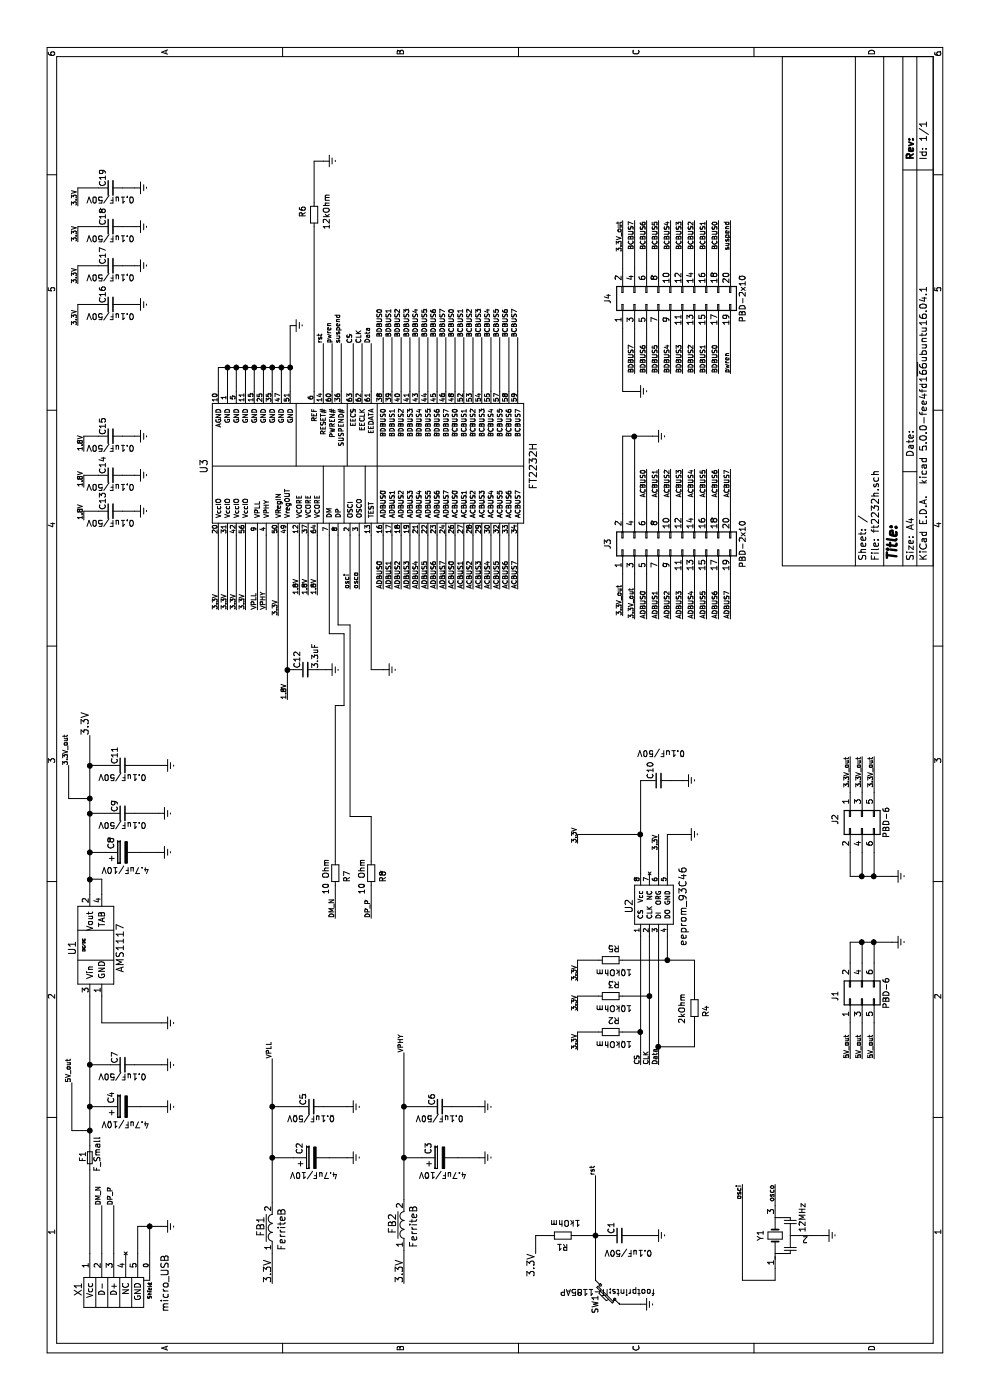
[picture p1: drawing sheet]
EESchema Schematic File Version 4
LIBS:sjtag-cache
EELAYER 26 0
EELAYER END
$Descr A4 11693 8268
encoding utf-8
Sheet 1 1
Title ""
Date ""
Rev ""
Comp ""
Comment1 ""
Comment2 ""
Comment3 ""
Comment4 ""
$EndDescr
$Comp
L symbols:FT2232H U3
U 1 1
P 7625 1825
F 0 "U3" H 7800 1950 60  0000 C CNN
F 1 "FT2232H" H 7800 -800 60  0000 C CNN
F 2 "Package_QFP:LQFP-64_10x10mm_P0.5mm" H 7475 -625 60  0001 C CNN
F 3 "" H 7475 -625 60  0000 C CNN
F 4 "FT2232HL-REEL" H 7625 1825 50  0001 C CNN "PN"
	1    7625 1825
	1    0    0    -1  
$EndComp
$Comp
L symbols:micro_USB X1
U 1 1
P 1025 850
F 0 "X1" H 925 1050 60  0000 C CNN
F 1 "micro_USB" H 975 325 60  0000 C CNN
F 2 "footprints:micro_USB_KLS1-233-0-0-1-T" H 1025 850 60  0001 C CNN
F 3 "" H 1025 850 60  0000 C CNN
F 4 "L-KLS1-233-0-0-1-T" H 1025 850 60  0001 C CNN "PN"
	1    1025 850 
	1    0    0    -1  
$EndComp
$Comp
L sjtag-rescue:F_Small F1
U 1 1
P 2025 750
F 0 "F1" H 1985 810 50  0000 L CNN
F 1 "F_Small" H 1905 690 50  0000 L CNN
F 2 "footprints:MF-MSMF050" H 2025 750 50  0001 C CNN
F 3 "" H 2025 750 50  0000 C CNN
F 4 "MF-MSMF050" H 2025 750 50  0001 C CNN "PN"
	1    2025 750 
	1    0    0    -1  
$EndComp
$Comp
L symbols:AMS1117 U1
U 1 1
P 3575 750
F 0 "U1" H 3775 900 60  0000 C CNN
F 1 "AMS1117" H 3775 500 60  0000 C CNN
F 2 "Package_TO_SOT_SMD:SOT-223" H 3575 750 60  0001 C CNN
F 3 "" H 3575 750 60  0000 C CNN
F 4 "AMS1117-3.3" H 3575 750 50  0001 C CNN "PN"
	1    3575 750 
	1    0    0    -1  
$EndComp
$Comp
L sjtag-rescue:Earth #PWR04
U 1 1
P 1450 1350
F 0 "#PWR04" H 1450 1100 50  0001 C CNN
F 1 "Earth" H 1450 1200 50  0001 C CNN
F 2 "" H 1450 1350 50  0000 C CNN
F 3 "" H 1450 1350 50  0000 C CNN
	1    1450 1350
	1    0    0    -1  
$EndComp
$Comp
L sjtag-rescue:Earth #PWR011
U 1 1
P 3150 1350
F 0 "#PWR011" H 3150 1100 50  0001 C CNN
F 1 "Earth" H 3150 1200 50  0001 C CNN
F 2 "" H 3150 1350 50  0000 C CNN
F 3 "" H 3150 1350 50  0000 C CNN
	1    3150 1350
	1    0    0    -1  
$EndComp
$Comp
L sjtag-rescue:CP C4
U 1 1
P 2450 1025
F 0 "C4" H 2475 1125 50  0000 L CNN
F 1 "4.7uF/10V" V 2300 800 50  0000 L CNN
F 2 "Capacitor_Tantalum_SMD:CP_EIA-3216-18_Kemet-A_Pad1.58x1.35mm_HandSolder" H 2488 875 50  0001 C CNN
F 3 "" H 2450 1025 50  0000 C CNN
F 4 "TECAP4.7/10VA10" H 2450 1025 60  0001 C CNN "PN"
	1    2450 1025
	1    0    0    -1  
$EndComp
$Comp
L sjtag-rescue:Earth #PWR07
U 1 1
P 2450 1350
F 0 "#PWR07" H 2450 1100 50  0001 C CNN
F 1 "Earth" H 2450 1200 50  0001 C CNN
F 2 "" H 2450 1350 50  0000 C CNN
F 3 "" H 2450 1350 50  0000 C CNN
	1    2450 1350
	1    0    0    -1  
$EndComp
$Comp
L sjtag-rescue:C_Small C7
U 1 1
P 2800 1025
F 0 "C7" H 2810 1095 50  0000 L CNN
F 1 "0.1uF/50V" V 2700 825 50  0000 L CNN
F 2 "Capacitor_SMD:C_0805_2012Metric_Pad1.15x1.40mm_HandSolder" H 2800 1025 50  0001 C CNN
F 3 "" H 2800 1025 50  0000 C CNN
F 4 "GRM21BR71H104K" H 2800 1025 60  0001 C CNN "PN"
	1    2800 1025
	1    0    0    -1  
$EndComp
$Comp
L sjtag-rescue:Earth #PWR010
U 1 1
P 2800 1350
F 0 "#PWR010" H 2800 1100 50  0001 C CNN
F 1 "Earth" H 2800 1200 50  0001 C CNN
F 2 "" H 2800 1350 50  0000 C CNN
F 3 "" H 2800 1350 50  0000 C CNN
	1    2800 1350
	1    0    0    -1  
$EndComp
$Comp
L sjtag-rescue:Earth #PWR013
U 1 1
P 4575 1325
F 0 "#PWR013" H 4575 1075 50  0001 C CNN
F 1 "Earth" H 4575 1175 50  0001 C CNN
F 2 "" H 4575 1325 50  0000 C CNN
F 3 "" H 4575 1325 50  0000 C CNN
	1    4575 1325
	1    0    0    -1  
$EndComp
$Comp
L sjtag-rescue:Earth #PWR015
U 1 1
P 4900 1325
F 0 "#PWR015" H 4900 1075 50  0001 C CNN
F 1 "Earth" H 4900 1175 50  0001 C CNN
F 2 "" H 4900 1325 50  0000 C CNN
F 3 "" H 4900 1325 50  0000 C CNN
	1    4900 1325
	1    0    0    -1  
$EndComp
Text Label 5550 750  0    60   ~ 0
3.3V
$Comp
L sjtag-rescue:Earth #PWR017
U 1 1
P 5300 1350
F 0 "#PWR017" H 5300 1100 50  0001 C CNN
F 1 "Earth" H 5300 1200 50  0001 C CNN
F 2 "" H 5300 1350 50  0000 C CNN
F 3 "" H 5300 1350 50  0000 C CNN
	1    5300 1350
	1    0    0    -1  
$EndComp
Text Label 6550 2325 0    40   ~ 0
3.3V
Text Label 5850 2400 0    40   ~ 0
1.8V
$Comp
L sjtag-rescue:C_Small C12
U 1 1
P 6100 2550
F 0 "C12" H 6110 2620 50  0000 L CNN
F 1 "3.3uF" H 6110 2470 50  0000 L CNN
F 2 "Capacitor_SMD:C_0805_2012Metric_Pad1.15x1.40mm_HandSolder" H 6100 2550 50  0001 C CNN
F 3 "" H 6100 2550 50  0000 C CNN
F 4 "GRM21BR60J335KA11L" H 6100 2550 50  0001 C CNN "PN"
	1    6100 2550
	1    0    0    -1  
$EndComp
$Comp
L sjtag-rescue:Earth #PWR019
U 1 1
P 6100 2725
F 0 "#PWR019" H 6100 2475 50  0001 C CNN
F 1 "Earth" H 6100 2575 50  0001 C CNN
F 2 "" H 6100 2725 50  0000 C CNN
F 3 "" H 6100 2725 50  0000 C CNN
	1    6100 2725
	1    0    0    -1  
$EndComp
Text Label 6725 2500 0    40   ~ 0
1.8V
Text Label 6725 2575 0    40   ~ 0
1.8V
Text Label 6725 2650 0    40   ~ 0
1.8V
$Comp
L sjtag-rescue:Earth #PWR021
U 1 1
P 7425 1125
F 0 "#PWR021" H 7425 875 50  0001 C CNN
F 1 "Earth" H 7425 975 50  0001 C CNN
F 2 "" H 7425 1125 50  0000 C CNN
F 3 "" H 7425 1125 50  0000 C CNN
	1    7425 1125
	1    0    0    -1  
$EndComp
$Comp
L sjtag-rescue:Earth #PWR022
U 1 1
P 7725 1125
F 0 "#PWR022" H 7725 875 50  0001 C CNN
F 1 "Earth" H 7725 975 50  0001 C CNN
F 2 "" H 7725 1125 50  0000 C CNN
F 3 "" H 7725 1125 50  0000 C CNN
	1    7725 1125
	1    0    0    -1  
$EndComp
$Comp
L sjtag-rescue:Earth #PWR023
U 1 1
P 8050 1125
F 0 "#PWR023" H 8050 875 50  0001 C CNN
F 1 "Earth" H 8050 975 50  0001 C CNN
F 2 "" H 8050 1125 50  0000 C CNN
F 3 "" H 8050 1125 50  0000 C CNN
	1    8050 1125
	1    0    0    -1  
$EndComp
Text Label 7350 700  0    40   ~ 0
1.8V
Text Label 7625 700  0    40   ~ 0
1.8V
Text Label 7925 700  0    40   ~ 0
1.8V
Text Label 6600 1825 0    40   ~ 0
3.3V
Text Label 6600 1900 0    40   ~ 0
3.3V
Text Label 6600 1975 0    40   ~ 0
3.3V
Text Label 6600 2050 0    40   ~ 0
3.3V
$Comp
L sjtag-rescue:Earth #PWR026
U 1 1
P 9150 1125
F 0 "#PWR026" H 9150 875 50  0001 C CNN
F 1 "Earth" H 9150 975 50  0001 C CNN
F 2 "" H 9150 1125 50  0000 C CNN
F 3 "" H 9150 1125 50  0000 C CNN
	1    9150 1125
	1    0    0    -1  
$EndComp
$Comp
L sjtag-rescue:Earth #PWR027
U 1 1
P 9475 1125
F 0 "#PWR027" H 9475 875 50  0001 C CNN
F 1 "Earth" H 9475 975 50  0001 C CNN
F 2 "" H 9475 1125 50  0000 C CNN
F 3 "" H 9475 1125 50  0000 C CNN
	1    9475 1125
	1    0    0    -1  
$EndComp
$Comp
L sjtag-rescue:Earth #PWR028
U 1 1
P 9800 1125
F 0 "#PWR028" H 9800 875 50  0001 C CNN
F 1 "Earth" H 9800 975 50  0001 C CNN
F 2 "" H 9800 1125 50  0000 C CNN
F 3 "" H 9800 1125 50  0000 C CNN
	1    9800 1125
	1    0    0    -1  
$EndComp
$Comp
L sjtag-rescue:Earth #PWR029
U 1 1
P 10125 1125
F 0 "#PWR029" H 10125 875 50  0001 C CNN
F 1 "Earth" H 10125 975 50  0001 C CNN
F 2 "" H 10125 1125 50  0000 C CNN
F 3 "" H 10125 1125 50  0000 C CNN
	1    10125 1125
	1    0    0    -1  
$EndComp
Text Label 8975 650  0    40   ~ 0
3.3V
Text Label 9325 650  0    40   ~ 0
3.3V
Text Label 9675 650  0    40   ~ 0
3.3V
Text Label 9975 650  0    40   ~ 0
3.3V
Text Label 1625 850  0    40   ~ 0
DM_N
Text Label 1625 950  0    40   ~ 0
DP_P
Text Label 1800 6200 2    40   ~ 0
osci
Text Label 1800 6475 2    40   ~ 0
osco
Text Label 6775 2925 0    40   ~ 0
osci
Text Label 6775 3000 0    40   ~ 0
osco
$Comp
L sjtag-rescue:Earth #PWR020
U 1 1
P 6100 3200
F 0 "#PWR020" H 6100 2950 50  0001 C CNN
F 1 "Earth" H 6100 3050 50  0001 C CNN
F 2 "" H 6100 3200 50  0000 C CNN
F 3 "" H 6100 3200 50  0000 C CNN
	1    6100 3200
	1    0    0    -1  
$EndComp
$Comp
L sjtag-rescue:R_Small R6
U 1 1
P 9900 2625
F 0 "R6" V 9800 2600 50  0000 L CNN
F 1 "12kOhm" V 10000 2500 50  0000 L CNN
F 2 "Resistor_SMD:R_0805_2012Metric_Pad1.15x1.40mm_HandSolder" H 9900 2625 50  0001 C CNN
F 3 "" H 9900 2625 50  0000 C CNN
F 4 "RC0805FR-0712KL" V 9900 2625 50  0001 C CNN "PN"
	1    9900 2625
	0    1    1    0   
$EndComp
$Comp
L sjtag-rescue:Earth #PWR031
U 1 1
P 10350 2700
F 0 "#PWR031" H 10350 2450 50  0001 C CNN
F 1 "Earth" H 10350 2550 50  0001 C CNN
F 2 "" H 10350 2700 50  0000 C CNN
F 3 "" H 10350 2700 50  0000 C CNN
	1    10350 2700
	1    0    0    -1  
$EndComp
$Comp
L sjtag-rescue:Earth #PWR025
U 1 1
P 8975 2425
F 0 "#PWR025" H 8975 2175 50  0001 C CNN
F 1 "Earth" H 8975 2275 50  0001 C CNN
F 2 "" H 8975 2425 50  0000 C CNN
F 3 "" H 8975 2425 50  0000 C CNN
	1    8975 2425
	1    0    0    -1  
$EndComp
$Comp
L symbols:FerriteB FB1
U 1 1
P 1500 2275
F 0 "FB1" H 1450 2375 60  0000 C CNN
F 1 "FerriteB" H 1425 2200 60  0000 C CNN
F 2 "footprints:FerriteBead" H 1500 2275 60  0001 C CNN
F 3 "" H 1500 2275 60  0000 C CNN
F 4 "MMZ2012Y601BT000" H 1500 2275 50  0001 C CNN "PN"
	1    1500 2275
	1    0    0    -1  
$EndComp
$Comp
L sjtag-rescue:Earth #PWR05
U 1 1
P 2025 2900
F 0 "#PWR05" H 2025 2650 50  0001 C CNN
F 1 "Earth" H 2025 2750 50  0001 C CNN
F 2 "" H 2025 2900 50  0000 C CNN
F 3 "" H 2025 2900 50  0000 C CNN
	1    2025 2900
	1    0    0    -1  
$EndComp
$Comp
L sjtag-rescue:Earth #PWR08
U 1 1
P 2450 2900
F 0 "#PWR08" H 2450 2650 50  0001 C CNN
F 1 "Earth" H 2450 2750 50  0001 C CNN
F 2 "" H 2450 2900 50  0000 C CNN
F 3 "" H 2450 2900 50  0000 C CNN
	1    2450 2900
	1    0    0    -1  
$EndComp
Text Label 975  2275 0    60   ~ 0
3.3V
Text Label 2850 2275 0    40   ~ 0
VPLL
Text Label 6600 2150 0    40   ~ 0
VPLL
$Comp
L sjtag-rescue:Earth #PWR06
U 1 1
P 2025 4000
F 0 "#PWR06" H 2025 3750 50  0001 C CNN
F 1 "Earth" H 2025 3850 50  0001 C CNN
F 2 "" H 2025 4000 50  0000 C CNN
F 3 "" H 2025 4000 50  0000 C CNN
	1    2025 4000
	1    0    0    -1  
$EndComp
$Comp
L sjtag-rescue:Earth #PWR09
U 1 1
P 2450 4000
F 0 "#PWR09" H 2450 3750 50  0001 C CNN
F 1 "Earth" H 2450 3850 50  0001 C CNN
F 2 "" H 2450 4000 50  0000 C CNN
F 3 "" H 2450 4000 50  0000 C CNN
	1    2450 4000
	1    0    0    -1  
$EndComp
Text Label 975  3375 0    60   ~ 0
3.3V
Text Label 2900 3375 0    40   ~ 0
VPHY
Text Label 6600 2225 0    40   ~ 0
VPHY
$Comp
L sjtag-rescue:R_Small R1
U 1 1
P 1375 4700
F 0 "R1" V 1275 4650 50  0000 L CNN
F 1 "1kOhm" V 1475 4550 50  0000 L CNN
F 2 "Resistor_SMD:R_0805_2012Metric_Pad1.15x1.40mm_HandSolder" H 1375 4700 50  0001 C CNN
F 3 "" H 1375 4700 50  0000 C CNN
F 4 "RC0805FR-071KL" V 1375 4700 50  0001 C CNN "PN"
	1    1375 4700
	1    0    0    -1  
$EndComp
Text Label 1225 4475 2    60   ~ 0
3.3V
$Comp
L sjtag-rescue:Earth #PWR02
U 1 1
P 1375 5450
F 0 "#PWR02" H 1375 5200 50  0001 C CNN
F 1 "Earth" H 1375 5300 50  0001 C CNN
F 2 "" H 1375 5450 50  0000 C CNN
F 3 "" H 1375 5450 50  0000 C CNN
	1    1375 5450
	1    0    0    -1  
$EndComp
Text Label 1875 4975 0    40   ~ 0
rst
Text Label 8825 2700 0    40   ~ 0
rst
$Comp
L sjtag-rescue:SW_PUSH_SMALL SW1
U 1 1
P 900 5075
F 0 "SW1" V 1000 5175 50  0000 C CNN
F 1 "SW_PUSH_SMALL" H 900 4996 50  0001 C CNN
F 2 "footprints:IT-1185AP" H 900 5075 50  0000 C CNN
F 3 "" H 900 5075 50  0000 C CNN
F 4 "1437566-3 (FSMSM)" V 900 5075 50  0001 C CNN "PN"
F 5 "IT-1185AP" V 900 5075 50  0001 C CNN "PN2"
	1    900  5075
	0    -1   -1   0   
$EndComp
$Comp
L sjtag-rescue:Earth #PWR01
U 1 1
P 800 5350
F 0 "#PWR01" H 800 5100 50  0001 C CNN
F 1 "Earth" H 800 5200 50  0001 C CNN
F 2 "" H 800 5350 50  0000 C CNN
F 3 "" H 800 5350 50  0000 C CNN
	1    800  5350
	1    0    0    -1  
$EndComp
$Comp
L sjtag-rescue:R_Small R2
U 1 1
P 3075 5100
F 0 "R2" V 2975 5075 50  0000 L CNN
F 1 "10kOhm" V 3175 4975 50  0000 L CNN
F 2 "Resistor_SMD:R_0805_2012Metric_Pad1.15x1.40mm_HandSolder" H 3075 5100 50  0001 C CNN
F 3 "" H 3075 5100 50  0000 C CNN
F 4 "RC0805FR-0710KL" V 3075 5100 50  0001 C CNN "PN"
	1    3075 5100
	-1   0    0    1   
$EndComp
Wire Wire Line
	1925 750  1225 750 
Wire Wire Line
	2125 750  2250 750 
Wire Wire Line
	1225 1250 1450 1250
Wire Wire Line
	1450 1150 1450 1250
Wire Wire Line
	1225 1150 1450 1150
Connection ~ 1450 1250
Wire Wire Line
	2450 875  2450 750 
Connection ~ 2450 750 
Wire Wire Line
	2450 1175 2450 1350
Wire Wire Line
	2800 925  2800 750 
Connection ~ 2800 750 
Wire Wire Line
	2800 1125 2800 1350
Wire Wire Line
	4225 850  4350 850 
Wire Wire Line
	4350 850  4350 750 
Wire Wire Line
	4225 750  4350 750 
Connection ~ 4350 750 
Wire Wire Line
	4575 875  4575 750 
Connection ~ 4575 750 
Wire Wire Line
	4900 925  4900 750 
Connection ~ 4900 750 
Wire Wire Line
	4575 1325 4575 1175
Wire Wire Line
	4900 1325 4900 1125
Wire Wire Line
	3150 1350 3150 850 
Wire Wire Line
	3150 850  3375 850 
Wire Wire Line
	5300 925  5300 750 
Connection ~ 5300 750 
Wire Wire Line
	5300 1125 5300 1350
Wire Wire Line
	7225 2325 6550 2325
Wire Wire Line
	5850 2400 6100 2400
Wire Wire Line
	6100 2650 6100 2725
Wire Wire Line
	6100 2450 6100 2400
Connection ~ 6100 2400
Wire Wire Line
	7225 2500 6725 2500
Wire Wire Line
	7225 2575 6725 2575
Wire Wire Line
	7225 2650 6725 2650
Wire Wire Line
	7425 825  7425 700 
Wire Wire Line
	7425 700  7350 700 
Wire Wire Line
	7725 825  7725 700 
Wire Wire Line
	7725 700  7625 700 
Wire Wire Line
	8050 825  8050 700 
Wire Wire Line
	8050 700  7925 700 
Wire Wire Line
	7425 1025 7425 1125
Wire Wire Line
	7725 1025 7725 1125
Wire Wire Line
	8050 1025 8050 1125
Wire Wire Line
	7225 1825 6600 1825
Wire Wire Line
	7225 1900 6600 1900
Wire Wire Line
	7225 1975 6600 1975
Wire Wire Line
	7225 2050 6600 2050
Wire Wire Line
	9150 1025 9150 1125
Wire Wire Line
	9475 1025 9475 1125
Wire Wire Line
	9800 1025 9800 1125
Wire Wire Line
	10125 1025 10125 1125
Wire Wire Line
	9150 825  9150 650 
Wire Wire Line
	9150 650  8975 650 
Wire Wire Line
	9475 825  9475 650 
Wire Wire Line
	9475 650  9325 650 
Wire Wire Line
	9800 825  9800 650 
Wire Wire Line
	9800 650  9675 650 
Wire Wire Line
	10125 825  10125 650 
Wire Wire Line
	10125 650  9975 650 
Wire Wire Line
	1225 850  1625 850 
Wire Wire Line
	1225 950  1625 950 
Wire Wire Line
	7225 2925 6775 2925
Wire Wire Line
	7225 3000 6775 3000
Wire Wire Line
	7225 3100 6100 3100
Wire Wire Line
	6100 3100 6100 3200
Wire Wire Line
	8425 2625 9800 2625
Wire Wire Line
	10000 2625 10350 2625
Wire Wire Line
	10350 2625 10350 2700
Wire Wire Line
	8425 1825 8625 1825
Wire Wire Line
	8625 1825 8625 1900
Wire Wire Line
	8425 2425 8625 2425
Wire Wire Line
	8425 2350 8625 2350
Connection ~ 8625 2350
Wire Wire Line
	8425 2275 8625 2275
Connection ~ 8625 2275
Wire Wire Line
	8425 2200 8625 2200
Connection ~ 8625 2200
Wire Wire Line
	8425 2125 8625 2125
Connection ~ 8625 2125
Wire Wire Line
	8425 2050 8625 2050
Connection ~ 8625 2050
Wire Wire Line
	8425 1975 8625 1975
Connection ~ 8625 1975
Wire Wire Line
	8425 1900 8625 1900
Connection ~ 8625 1900
Connection ~ 8625 2425
Wire Wire Line
	1225 2275 975  2275
Wire Wire Line
	1650 2275 2025 2275
Wire Wire Line
	2025 2450 2025 2275
Connection ~ 2025 2275
Wire Wire Line
	2450 2500 2450 2275
Connection ~ 2450 2275
Wire Wire Line
	2025 2750 2025 2900
Wire Wire Line
	2450 2700 2450 2900
Wire Wire Line
	7225 2150 6600 2150
Wire Wire Line
	7225 2225 6600 2225
Wire Wire Line
	1250 3375 975  3375
Wire Wire Line
	1675 3375 2025 3375
Wire Wire Line
	2025 3525 2025 3375
Connection ~ 2025 3375
Wire Wire Line
	2450 3575 2450 3375
Connection ~ 2450 3375
Wire Wire Line
	2025 3825 2025 4000
Wire Wire Line
	2450 3775 2450 4000
Wire Wire Line
	1225 4475 1375 4475
Wire Wire Line
	1375 4800 1375 4975
Wire Wire Line
	1375 5275 1375 5450
Wire Wire Line
	1000 4975 1375 4975
Connection ~ 1375 4975
Wire Wire Line
	8425 2700 8825 2700
Wire Wire Line
	800  5175 800  5350
Wire Wire Line
	1375 4475 1375 4600
Wire Wire Line
	3075 5000 3075 4825
Wire Wire Line
	3075 4825 2925 4825
Wire Wire Line
	3375 5000 3375 4825
Wire Wire Line
	3375 4825 3250 4825
Wire Wire Line
	3675 5000 3675 4825
Wire Wire Line
	3675 4825 3500 4825
Text Label 3500 4825 0    40   ~ 0
3.3V
Text Label 3250 4825 0    40   ~ 0
3.3V
Text Label 2925 4825 0    40   ~ 0
3.3V
$Comp
L sjtag-rescue:R_Small R4
U 1 1
P 3275 5800
F 0 "R4" V 3175 5775 50  0000 L CNN
F 1 "2kOhm" V 3375 5675 50  0000 L CNN
F 2 "Resistor_SMD:R_0805_2012Metric_Pad1.15x1.40mm_HandSolder" H 3275 5800 50  0001 C CNN
F 3 "" H 3275 5800 50  0000 C CNN
F 4 "RC0805FK-072KL" V 3275 5800 50  0001 C CNN "PN"
	1    3275 5800
	0    -1   -1   0   
$EndComp
Text Label 2800 5350 0    40   ~ 0
CS
Text Label 2800 5500 0    40   ~ 0
Data
Text Label 2800 5425 0    40   ~ 0
CLK
Wire Wire Line
	8425 2950 8825 2950
Wire Wire Line
	8425 3025 8825 3025
Wire Wire Line
	8425 3100 8825 3100
Text Label 8825 2950 0    40   ~ 0
CS
Text Label 8825 3025 0    40   ~ 0
CLK
Text Label 8825 3100 0    40   ~ 0
Data
Wire Wire Line
	7225 3200 6775 3200
Wire Wire Line
	7225 3275 6775 3275
Wire Wire Line
	7225 3350 6775 3350
Wire Wire Line
	7225 3425 6775 3425
Wire Wire Line
	7225 3500 6775 3500
Wire Wire Line
	7225 3575 6775 3575
Wire Wire Line
	7225 3650 6775 3650
Wire Wire Line
	7225 3725 6775 3725
Wire Wire Line
	7225 3800 6775 3800
Wire Wire Line
	7225 3875 6775 3875
Wire Wire Line
	7225 3950 6775 3950
Wire Wire Line
	7225 4025 6775 4025
Wire Wire Line
	7225 4100 6775 4100
Wire Wire Line
	7225 4175 6775 4175
Wire Wire Line
	7225 4250 6775 4250
Wire Wire Line
	7225 4325 6775 4325
Wire Wire Line
	8425 3200 8875 3200
Wire Wire Line
	8425 3275 8875 3275
Wire Wire Line
	8425 3350 8875 3350
Wire Wire Line
	8425 3425 8875 3425
Wire Wire Line
	8425 3500 8875 3500
Wire Wire Line
	8425 3575 8875 3575
Wire Wire Line
	8425 3650 8875 3650
Wire Wire Line
	8425 3725 8875 3725
Wire Wire Line
	8425 3800 8875 3800
Wire Wire Line
	8425 3875 8875 3875
Wire Wire Line
	8425 3950 8875 3950
Wire Wire Line
	8425 4025 8875 4025
Wire Wire Line
	8425 4100 8875 4100
Wire Wire Line
	8425 4175 8875 4175
Wire Wire Line
	8425 4250 8875 4250
Wire Wire Line
	8425 4325 8875 4325
Wire Wire Line
	8425 2775 8825 2775
Wire Wire Line
	8425 2850 8825 2850
Text Label 6775 3200 0    40   ~ 0
ADBUS0
Text Label 6525 5400 0    40   ~ 0
ADBUS0
Text Label 6775 3275 0    40   ~ 0
ADBUS1
Text Label 6775 3350 0    40   ~ 0
ADBUS2
Text Label 6775 3425 0    40   ~ 0
ADBUS3
Text Label 6775 3500 0    40   ~ 0
ADBUS4
Text Label 6775 3575 0    40   ~ 0
ADBUS5
Text Label 6775 3650 0    40   ~ 0
ADBUS6
Text Label 6775 3725 0    40   ~ 0
ADBUS7
Text Label 6775 3800 0    40   ~ 0
ACBUS0
Text Label 6775 3875 0    40   ~ 0
ACBUS1
Text Label 6775 3950 0    40   ~ 0
ACBUS2
Text Label 6775 4025 0    40   ~ 0
ACBUS3
Text Label 6775 4100 0    40   ~ 0
ACBUS4
Text Label 6775 4175 0    40   ~ 0
ACBUS5
Text Label 6775 4250 0    40   ~ 0
ACBUS6
Text Label 6775 4325 0    40   ~ 0
ACBUS7
Text Label 8875 3200 0    40   ~ 0
BDBUS0
Text Label 8875 3275 0    40   ~ 0
BDBUS1
Text Label 8875 3350 0    40   ~ 0
BDBUS2
Text Label 8875 3425 0    40   ~ 0
BDBUS3
Text Label 8875 3500 0    40   ~ 0
BDBUS4
Text Label 8875 3575 0    40   ~ 0
BDBUS5
Text Label 8875 3650 0    40   ~ 0
BDBUS6
Text Label 8875 3725 0    40   ~ 0
BDBUS7
Text Label 8875 3800 0    40   ~ 0
BCBUS0
Text Label 8875 3875 0    40   ~ 0
BCBUS1
Text Label 8875 3950 0    40   ~ 0
BCBUS2
Text Label 8875 4025 0    40   ~ 0
BCBUS3
Text Label 8875 4100 0    40   ~ 0
BCBUS4
Text Label 8875 4175 0    40   ~ 0
BCBUS5
Text Label 8875 4250 0    40   ~ 0
BCBUS6
Text Label 8875 4325 0    40   ~ 0
BCBUS7
Text Label 6525 5500 0    40   ~ 0
ADBUS1
Text Label 6525 5600 0    40   ~ 0
ADBUS2
Text Label 6525 5700 0    40   ~ 0
ADBUS3
Text Label 6525 5800 0    40   ~ 0
ADBUS4
Text Label 6525 5900 0    40   ~ 0
ADBUS5
Text Label 6525 6000 0    40   ~ 0
ADBUS6
Text Label 6525 6100 0    40   ~ 0
ADBUS7
Text Label 7775 5400 2    40   ~ 0
ACBUS0
Text Label 7775 5500 2    40   ~ 0
ACBUS1
Text Label 7775 5600 2    40   ~ 0
ACBUS2
Text Label 7775 5700 2    40   ~ 0
ACBUS3
Text Label 7775 5800 2    40   ~ 0
ACBUS4
Text Label 7775 5900 2    40   ~ 0
ACBUS5
Text Label 7775 6000 2    40   ~ 0
ACBUS6
Text Label 7775 6100 2    40   ~ 0
ACBUS7
Text Label 8575 6000 0    40   ~ 0
BDBUS0
Text Label 8575 5900 0    40   ~ 0
BDBUS1
Text Label 8575 5800 0    40   ~ 0
BDBUS2
Text Label 8575 5700 0    40   ~ 0
BDBUS3
Text Label 8575 5600 0    40   ~ 0
BDBUS4
Text Label 8575 5500 0    40   ~ 0
BDBUS5
Text Label 8575 5400 0    40   ~ 0
BDBUS6
Text Label 8575 5300 0    40   ~ 0
BDBUS7
Text Label 9850 6000 2    40   ~ 0
BCBUS0
Text Label 9850 5900 2    40   ~ 0
BCBUS1
Text Label 9850 5800 2    40   ~ 0
BCBUS2
Text Label 9850 5700 2    40   ~ 0
BCBUS3
Text Label 9850 5600 2    40   ~ 0
BCBUS4
Text Label 9850 5500 2    40   ~ 0
BCBUS5
Text Label 9850 5400 2    40   ~ 0
BCBUS6
Text Label 9850 5300 2    40   ~ 0
BCBUS7
Text Label 8825 2775 0    40   ~ 0
pwren
Text Label 8825 2850 0    40   ~ 0
suspend
Text Label 8575 6100 0    40   ~ 0
pwren
Text Label 9850 6100 2    40   ~ 0
suspend
$Comp
L sjtag-rescue:CP C8
U 1 1
P 4575 1025
F 0 "C8" H 4600 1125 50  0000 L CNN
F 1 "4.7uF/10V" V 4425 800 50  0000 L CNN
F 2 "Capacitor_Tantalum_SMD:CP_EIA-3216-18_Kemet-A_Pad1.58x1.35mm_HandSolder" H 4613 875 50  0001 C CNN
F 3 "" H 4575 1025 50  0000 C CNN
F 4 "TECAP4.7/10VA10" H 4575 1025 60  0001 C CNN "PN"
	1    4575 1025
	1    0    0    -1  
$EndComp
$Comp
L sjtag-rescue:C_Small C9
U 1 1
P 4900 1025
F 0 "C9" H 4910 1095 50  0000 L CNN
F 1 "0.1uF/50V" V 4800 825 50  0000 L CNN
F 2 "Capacitor_SMD:C_0805_2012Metric_Pad1.15x1.40mm_HandSolder" H 4900 1025 50  0001 C CNN
F 3 "" H 4900 1025 50  0000 C CNN
F 4 "GRM21BR71H104K" H 4900 1025 60  0001 C CNN "PN"
	1    4900 1025
	1    0    0    -1  
$EndComp
$Comp
L sjtag-rescue:C_Small C11
U 1 1
P 5300 1025
F 0 "C11" H 5310 1095 50  0000 L CNN
F 1 "0.1uF/50V" V 5200 825 50  0000 L CNN
F 2 "Capacitor_SMD:C_0805_2012Metric_Pad1.15x1.40mm_HandSolder" H 5300 1025 50  0001 C CNN
F 3 "" H 5300 1025 50  0000 C CNN
F 4 "GRM21BR71H104K" H 5300 1025 60  0001 C CNN "PN"
	1    5300 1025
	1    0    0    -1  
$EndComp
Wire Wire Line
	1450 1250 1450 1350
Wire Wire Line
	2450 750  2800 750 
Wire Wire Line
	2800 750  3375 750 
Wire Wire Line
	4350 750  4575 750 
Wire Wire Line
	4575 750  4900 750 
Wire Wire Line
	4900 750  5025 750 
Wire Wire Line
	5300 750  5550 750 
Wire Wire Line
	6100 2400 7225 2400
Wire Wire Line
	8625 2350 8625 2425
Wire Wire Line
	8625 2275 8625 2350
Wire Wire Line
	8625 2200 8625 2275
Wire Wire Line
	8625 2125 8625 2200
Wire Wire Line
	8625 2050 8625 2125
Wire Wire Line
	8625 1975 8625 2050
Wire Wire Line
	8625 1900 8625 1975
Wire Wire Line
	8625 2425 8975 2425
Wire Wire Line
	2025 2275 2450 2275
Wire Wire Line
	2450 2275 2850 2275
Wire Wire Line
	2025 3375 2450 3375
Wire Wire Line
	2450 3375 2900 3375
Wire Wire Line
	1375 4975 1375 5075
Wire Wire Line
	1375 4975 1875 4975
Wire Wire Line
	3650 7300 3825 7300
Wire Wire Line
	3825 7300 3825 7200
Wire Wire Line
	3825 7200 3650 7200
Wire Wire Line
	3650 7100 3825 7100
Wire Wire Line
	3825 7100 3825 7200
Connection ~ 3825 7200
Wire Wire Line
	3825 7300 3825 7450
Connection ~ 3825 7300
$Comp
L sjtag-rescue:Earth #PWR012
U 1 1
P 3825 7450
F 0 "#PWR012" H 3825 7200 50  0001 C CNN
F 1 "Earth" H 3825 7300 50  0001 C CNN
F 2 "" H 3825 7450 50  0000 C CNN
F 3 "" H 3825 7450 50  0000 C CNN
	1    3825 7450
	1    0    0    -1  
$EndComp
$Comp
L sjtag-rescue:Earth #PWR018
U 1 1
P 4375 7450
F 0 "#PWR018" H 4375 7200 50  0001 C CNN
F 1 "Earth" H 4375 7300 50  0001 C CNN
F 2 "" H 4375 7450 50  0000 C CNN
F 3 "" H 4375 7450 50  0000 C CNN
	1    4375 7450
	-1   0    0    -1  
$EndComp
Wire Wire Line
	4575 7100 4375 7100
Wire Wire Line
	4375 7100 4375 7200
Wire Wire Line
	4375 7300 4575 7300
Wire Wire Line
	4575 7200 4375 7200
Connection ~ 4375 7200
Wire Wire Line
	4375 7200 4375 7300
Wire Wire Line
	4375 7300 4375 7450
Connection ~ 4375 7300
Wire Wire Line
	5075 7100 5375 7100
Wire Wire Line
	5075 7200 5375 7200
Wire Wire Line
	5075 7300 5375 7300
Wire Wire Line
	3150 7100 2850 7100
Wire Wire Line
	3150 7200 2850 7200
Wire Wire Line
	3150 7300 2850 7300
Wire Wire Line
	2250 750  2250 600 
Wire Wire Line
	2250 600  2650 600 
Connection ~ 2250 750 
Wire Wire Line
	2250 750  2450 750 
Wire Wire Line
	5025 750  5025 575 
Wire Wire Line
	5025 575  5300 575 
Connection ~ 5025 750 
Wire Wire Line
	5025 750  5300 750 
Text Label 2650 600  0    40   ~ 0
5V_out
Text Label 2850 7100 0    40   ~ 0
5V_out
Text Label 2850 7200 0    40   ~ 0
5V_out
Text Label 2850 7300 0    40   ~ 0
5V_out
Text Label 5300 575  0    40   ~ 0
3.3V_out
Text Label 5375 7100 2    40   ~ 0
3.3V_out
Text Label 5375 7200 2    40   ~ 0
3.3V_out
Text Label 5375 7300 2    40   ~ 0
3.3V_out
Text Label 6525 5300 0    40   ~ 0
3.3V_out
Wire Wire Line
	6900 5300 6525 5300
Wire Wire Line
	6900 5400 6525 5400
Wire Wire Line
	6900 5500 6525 5500
Wire Wire Line
	6900 5600 6525 5600
Wire Wire Line
	6900 5700 6525 5700
Wire Wire Line
	6900 5800 6525 5800
Wire Wire Line
	6900 5900 6525 5900
Wire Wire Line
	6900 6000 6525 6000
Wire Wire Line
	6900 6100 6525 6100
Wire Wire Line
	7400 5400 7775 5400
Wire Wire Line
	7400 5500 7775 5500
Wire Wire Line
	7400 5600 7775 5600
Wire Wire Line
	7400 5700 7775 5700
Wire Wire Line
	7400 5800 7775 5800
Wire Wire Line
	7400 5900 7775 5900
Wire Wire Line
	7400 6000 7775 6000
Wire Wire Line
	7400 6100 7775 6100
Wire Wire Line
	8950 5300 8575 5300
Wire Wire Line
	8950 5400 8575 5400
Wire Wire Line
	8950 5500 8575 5500
Wire Wire Line
	8950 5600 8575 5600
Wire Wire Line
	8950 5700 8575 5700
Wire Wire Line
	8950 5800 8575 5800
Wire Wire Line
	8950 5900 8575 5900
Wire Wire Line
	8950 6000 8575 6000
Wire Wire Line
	8950 6100 8575 6100
Wire Wire Line
	9450 5300 9850 5300
Wire Wire Line
	9450 5400 9850 5400
Wire Wire Line
	9450 5500 9850 5500
Wire Wire Line
	9450 5600 9850 5600
Wire Wire Line
	9450 5700 9850 5700
Wire Wire Line
	9450 5800 9850 5800
Wire Wire Line
	9450 5900 9850 5900
Wire Wire Line
	9450 6000 9850 6000
Wire Wire Line
	9450 6100 9850 6100
Wire Wire Line
	9450 5200 9850 5200
$Comp
L sjtag-rescue:Earth #PWR030
U 1 1
P 8425 5300
F 0 "#PWR030" H 8425 5050 50  0001 C CNN
F 1 "Earth" H 8425 5150 50  0001 C CNN
F 2 "" H 8425 5300 50  0000 C CNN
F 3 "" H 8425 5300 50  0000 C CNN
	1    8425 5300
	1    0    0    -1  
$EndComp
Wire Wire Line
	8050 5300 7400 5300
Wire Wire Line
	8050 5300 8050 5450
$Comp
L sjtag-rescue:Earth #PWR024
U 1 1
P 8050 5450
F 0 "#PWR024" H 8050 5200 50  0001 C CNN
F 1 "Earth" H 8050 5300 50  0001 C CNN
F 2 "" H 8050 5450 50  0000 C CNN
F 3 "" H 8050 5450 50  0000 C CNN
	1    8050 5450
	1    0    0    -1  
$EndComp
Text Label 9850 5200 2    40   ~ 0
3.3V_out
$Comp
L sjtag-rescue:CP C2
U 1 1
P 2025 2600
F 0 "C2" H 2050 2700 50  0000 L CNN
F 1 "4.7uF/10V" V 1875 2375 50  0000 L CNN
F 2 "Capacitor_Tantalum_SMD:CP_EIA-3216-18_Kemet-A_Pad1.58x1.35mm_HandSolder" H 2063 2450 50  0001 C CNN
F 3 "" H 2025 2600 50  0000 C CNN
F 4 "TECAP4.7/10VA10" H 2025 2600 60  0001 C CNN "PN"
	1    2025 2600
	1    0    0    -1  
$EndComp
$Comp
L sjtag-rescue:C_Small C5
U 1 1
P 2450 2600
F 0 "C5" H 2460 2670 50  0000 L CNN
F 1 "0.1uF/50V" V 2350 2400 50  0000 L CNN
F 2 "Capacitor_SMD:C_0805_2012Metric_Pad1.15x1.40mm_HandSolder" H 2450 2600 50  0001 C CNN
F 3 "" H 2450 2600 50  0000 C CNN
F 4 "GRM21BR71H104K" H 2450 2600 60  0001 C CNN "PN"
	1    2450 2600
	1    0    0    -1  
$EndComp
$Comp
L sjtag-rescue:CP C3
U 1 1
P 2025 3675
F 0 "C3" H 2050 3775 50  0000 L CNN
F 1 "4.7uF/10V" V 1875 3450 50  0000 L CNN
F 2 "Capacitor_Tantalum_SMD:CP_EIA-3216-18_Kemet-A_Pad1.58x1.35mm_HandSolder" H 2063 3525 50  0001 C CNN
F 3 "" H 2025 3675 50  0000 C CNN
F 4 "TECAP4.7/10VA10" H 2025 3675 60  0001 C CNN "PN"
	1    2025 3675
	1    0    0    -1  
$EndComp
$Comp
L sjtag-rescue:C_Small C6
U 1 1
P 2450 3675
F 0 "C6" H 2460 3745 50  0000 L CNN
F 1 "0.1uF/50V" V 2350 3475 50  0000 L CNN
F 2 "Capacitor_SMD:C_0805_2012Metric_Pad1.15x1.40mm_HandSolder" H 2450 3675 50  0001 C CNN
F 3 "" H 2450 3675 50  0000 C CNN
F 4 "GRM21BR71H104K" H 2450 3675 60  0001 C CNN "PN"
	1    2450 3675
	1    0    0    -1  
$EndComp
$Comp
L symbols:FerriteB FB2
U 1 1
P 1525 3375
F 0 "FB2" H 1475 3475 60  0000 C CNN
F 1 "FerriteB" H 1450 3300 60  0000 C CNN
F 2 "footprints:FerriteBead" H 1525 3375 60  0001 C CNN
F 3 "" H 1525 3375 60  0000 C CNN
F 4 "MMZ2012Y601BT000" H 1525 3375 50  0001 C CNN "PN"
	1    1525 3375
	1    0    0    -1  
$EndComp
$Comp
L sjtag-rescue:C_Small C10
U 1 1
P 5175 5500
F 0 "C10" H 5185 5570 50  0000 L CNN
F 1 "0.1uF/50V" V 5400 5275 50  0000 L CNN
F 2 "Capacitor_SMD:C_0805_2012Metric_Pad1.15x1.40mm_HandSolder" H 5175 5500 50  0001 C CNN
F 3 "" H 5175 5500 50  0000 C CNN
F 4 "GRM21BR71H104K" H 5175 5500 60  0001 C CNN "PN"
	1    5175 5500
	1    0    0    -1  
$EndComp
$Comp
L sjtag-rescue:C_Small C13
U 1 1
P 7425 925
F 0 "C13" H 7435 995 50  0000 L CNN
F 1 "0.1uF/50V" V 7325 725 50  0000 L CNN
F 2 "Capacitor_SMD:C_0805_2012Metric_Pad1.15x1.40mm_HandSolder" H 7425 925 50  0001 C CNN
F 3 "" H 7425 925 50  0000 C CNN
F 4 "GRM21BR71H104K" H 7425 925 60  0001 C CNN "PN"
	1    7425 925 
	1    0    0    -1  
$EndComp
$Comp
L sjtag-rescue:C_Small C14
U 1 1
P 7725 925
F 0 "C14" H 7735 995 50  0000 L CNN
F 1 "0.1uF/50V" V 7625 725 50  0000 L CNN
F 2 "Capacitor_SMD:C_0805_2012Metric_Pad1.15x1.40mm_HandSolder" H 7725 925 50  0001 C CNN
F 3 "" H 7725 925 50  0000 C CNN
F 4 "GRM21BR71H104K" H 7725 925 60  0001 C CNN "PN"
	1    7725 925 
	1    0    0    -1  
$EndComp
$Comp
L sjtag-rescue:C_Small C15
U 1 1
P 8050 925
F 0 "C15" H 8060 995 50  0000 L CNN
F 1 "0.1uF/50V" V 7950 725 50  0000 L CNN
F 2 "Capacitor_SMD:C_0805_2012Metric_Pad1.15x1.40mm_HandSolder" H 8050 925 50  0001 C CNN
F 3 "" H 8050 925 50  0000 C CNN
F 4 "GRM21BR71H104K" H 8050 925 60  0001 C CNN "PN"
	1    8050 925 
	1    0    0    -1  
$EndComp
$Comp
L sjtag-rescue:C_Small C16
U 1 1
P 9150 925
F 0 "C16" H 9160 995 50  0000 L CNN
F 1 "0.1uF/50V" V 9050 725 50  0000 L CNN
F 2 "Capacitor_SMD:C_0805_2012Metric_Pad1.15x1.40mm_HandSolder" H 9150 925 50  0001 C CNN
F 3 "" H 9150 925 50  0000 C CNN
F 4 "GRM21BR71H104K" H 9150 925 60  0001 C CNN "PN"
	1    9150 925 
	1    0    0    -1  
$EndComp
$Comp
L sjtag-rescue:C_Small C17
U 1 1
P 9475 925
F 0 "C17" H 9485 995 50  0000 L CNN
F 1 "0.1uF/50V" V 9375 725 50  0000 L CNN
F 2 "Capacitor_SMD:C_0805_2012Metric_Pad1.15x1.40mm_HandSolder" H 9475 925 50  0001 C CNN
F 3 "" H 9475 925 50  0000 C CNN
F 4 "GRM21BR71H104K" H 9475 925 60  0001 C CNN "PN"
	1    9475 925 
	1    0    0    -1  
$EndComp
$Comp
L sjtag-rescue:C_Small C18
U 1 1
P 9800 925
F 0 "C18" H 9810 995 50  0000 L CNN
F 1 "0.1uF/50V" V 9700 725 50  0000 L CNN
F 2 "Capacitor_SMD:C_0805_2012Metric_Pad1.15x1.40mm_HandSolder" H 9800 925 50  0001 C CNN
F 3 "" H 9800 925 50  0000 C CNN
F 4 "GRM21BR71H104K" H 9800 925 60  0001 C CNN "PN"
	1    9800 925 
	1    0    0    -1  
$EndComp
$Comp
L sjtag-rescue:C_Small C19
U 1 1
P 10125 925
F 0 "C19" H 10135 995 50  0000 L CNN
F 1 "0.1uF/50V" V 10025 725 50  0000 L CNN
F 2 "Capacitor_SMD:C_0805_2012Metric_Pad1.15x1.40mm_HandSolder" H 10125 925 50  0001 C CNN
F 3 "" H 10125 925 50  0000 C CNN
F 4 "GRM21BR71H104K" H 10125 925 60  0001 C CNN "PN"
	1    10125 925 
	1    0    0    -1  
$EndComp
$Comp
L symbols:Crystal_CSTCE_G15C Y1
U 1 1
P 1375 6475
F 0 "Y1" H 1375 6600 50  0000 C CNN
F 1 "12MHz" H 1525 6250 50  0000 C CNN
F 2 "footprints:CSTCE_G15C" H 1375 6475 50  0001 C CNN
F 3 "~" H 1375 6475 50  0001 C CNN
F 4 "CSTCE12M0G15" H 1375 6475 50  0001 C CNN "PN"
	1    1375 6475
	1    0    0    -1  
$EndComp
$Comp
L sjtag-rescue:Earth #PWR03
U 1 1
P 1375 6875
F 0 "#PWR03" H 1375 6625 50  0001 C CNN
F 1 "Earth" H 1375 6725 50  0001 C CNN
F 2 "" H 1375 6875 50  0000 C CNN
F 3 "" H 1375 6875 50  0000 C CNN
	1    1375 6875
	1    0    0    -1  
$EndComp
Wire Wire Line
	1375 6775 1375 6875
Wire Wire Line
	1100 6475 1000 6475
Wire Wire Line
	1000 6475 1000 6200
Wire Wire Line
	1000 6200 1800 6200
Wire Wire Line
	1625 6475 1800 6475
$Comp
L sjtag-rescue:C_Small C1
U 1 1
P 1375 5175
F 0 "C1" H 1385 5245 50  0000 L CNN
F 1 "0.1uF/50V" V 1225 4900 50  0000 L CNN
F 2 "Capacitor_SMD:C_0805_2012Metric_Pad1.15x1.40mm_HandSolder" H 1375 5175 50  0001 C CNN
F 3 "" H 1375 5175 50  0000 C CNN
F 4 "GRM21BR71H104K" H 1375 5175 60  0001 C CNN "PN"
	1    1375 5175
	1    0    0    -1  
$EndComp
$Comp
L sjtag-rescue:R_Small R3
U 1 1
P 3375 5100
F 0 "R3" V 3275 5075 50  0000 L CNN
F 1 "10kOhm" V 3475 4975 50  0000 L CNN
F 2 "Resistor_SMD:R_0805_2012Metric_Pad1.15x1.40mm_HandSolder" H 3375 5100 50  0001 C CNN
F 3 "" H 3375 5100 50  0000 C CNN
F 4 "RC0805FR-0710KL" V 3375 5100 50  0001 C CNN "PN"
	1    3375 5100
	-1   0    0    1   
$EndComp
$Comp
L sjtag-rescue:R_Small R5
U 1 1
P 3675 5100
F 0 "R5" V 3575 5075 50  0000 L CNN
F 1 "10kOhm" V 3775 4975 50  0000 L CNN
F 2 "Resistor_SMD:R_0805_2012Metric_Pad1.15x1.40mm_HandSolder" H 3675 5100 50  0001 C CNN
F 3 "" H 3675 5100 50  0000 C CNN
F 4 "RC0805FR-0710KL" V 3675 5100 50  0001 C CNN "PN"
	1    3675 5100
	-1   0    0    1   
$EndComp
$Comp
L Connector_Generic:Conn_02x03_Odd_Even J1
U 1 1
P 3350 7200
F 0 "J1" H 3375 7425 50  0000 C CNN
F 1 "PBD-6" H 3400 7000 50  0000 C CNN
F 2 "Connector_PinSocket_2.54mm:PinSocket_2x03_P2.54mm_Vertical" H 3350 7200 50  0001 C CNN
F 3 "~" H 3350 7200 50  0001 C CNN
F 4 "DS1023-2*3S21" H 3350 7200 50  0001 C CNN "PN"
	1    3350 7200
	1    0    0    -1  
$EndComp
$Comp
L Connector_Generic:Conn_02x03_Odd_Even J2
U 1 1
P 4875 7200
F 0 "J2" H 4900 7425 50  0000 C CNN
F 1 "PBD-6" H 4925 7000 50  0000 C CNN
F 2 "Connector_PinSocket_2.54mm:PinSocket_2x03_P2.54mm_Vertical" H 4875 7200 50  0001 C CNN
F 3 "~" H 4875 7200 50  0001 C CNN
F 4 "DS1023-2*3S21" H 4875 7200 50  0001 C CNN "PN"
	1    4875 7200
	-1   0    0    -1  
$EndComp
$Comp
L sjtag-rescue:R_Small R7
U 1 1
P 4400 2800
F 0 "R7" V 4300 2775 50  0000 L CNN
F 1 "10 Ohm" V 4475 2675 50  0000 L CNN
F 2 "Resistor_SMD:R_0805_2012Metric_Pad1.15x1.40mm_HandSolder" H 4400 2800 50  0001 C CNN
F 3 "" H 4400 2800 50  0000 C CNN
F 4 "RC0805FR-0710RL" V 4400 2800 50  0001 C CNN "PN"
	1    4400 2800
	0    -1   -1   0   
$EndComp
$Comp
L sjtag-rescue:R_Small R8
U 1 1
P 4400 3100
F 0 "R8" V 4300 3075 50  0000 L CNN
F 1 "10 Ohm" V 4475 2975 50  0000 L CNN
F 2 "Resistor_SMD:R_0805_2012Metric_Pad1.15x1.40mm_HandSolder" H 4400 3100 50  0001 C CNN
F 3 "" H 4400 3100 50  0000 C CNN
F 4 "RC0805FR-0710RL" V 4400 3100 50  0001 C CNN "PN"
	1    4400 3100
	0    -1   -1   0   
$EndComp
Wire Wire Line
	4300 2800 4025 2800
Wire Wire Line
	4300 3100 4025 3100
Wire Wire Line
	4500 2800 5800 2800
Wire Wire Line
	5800 2800 5800 2875
Wire Wire Line
	5800 2875 6400 2875
Wire Wire Line
	6400 2875 6400 2750
Wire Wire Line
	6400 2750 7225 2750
Wire Wire Line
	4500 3100 4875 3100
Wire Wire Line
	4875 3100 4875 2925
Wire Wire Line
	4875 2925 6475 2925
Wire Wire Line
	6475 2925 6475 2825
Wire Wire Line
	6475 2825 7225 2825
Text Label 4025 2800 0    40   ~ 0
DM_N
Text Label 4025 3100 0    40   ~ 0
DP_P
$Comp
L Connector_Generic:Conn_02x10_Odd_Even J4
U 1 1
P 9150 5600
F 0 "J4" H 9200 6125 50  0000 C CNN
F 1 "PBD-2x10" H 9200 5000 50  0000 C CNN
F 2 "Connector_PinSocket_2.54mm:PinSocket_2x10_P2.54mm_Vertical" H 9150 5600 50  0001 C CNN
F 3 "~" H 9150 5600 50  0001 C CNN
F 4 "DS1023-2*10S21" H 9150 5600 50  0001 C CNN "PN"
	1    9150 5600
	1    0    0    -1  
$EndComp
$Comp
L Connector_Generic:Conn_02x10_Odd_Even J3
U 1 1
P 7100 5600
F 0 "J3" H 7150 6125 50  0000 C CNN
F 1 "PBD-2x10" H 7150 5000 50  0000 C CNN
F 2 "Connector_PinSocket_2.54mm:PinSocket_2x10_P2.54mm_Vertical" H 7100 5600 50  0001 C CNN
F 3 "~" H 7100 5600 50  0001 C CNN
F 4 "DS1023-2*10S21" H 7100 5600 50  0001 C CNN "PN"
	1    7100 5600
	1    0    0    -1  
$EndComp
Wire Wire Line
	7400 5200 8050 5200
Wire Wire Line
	8050 5200 8050 5300
Connection ~ 8050 5300
Wire Wire Line
	6900 5200 6550 5200
Text Label 6550 5200 0    40   ~ 0
3.3V_out
$Comp
L symbols:eeprom_93C46 U2
U 1 1
P 4125 5350
F 0 "U2" H 4125 5450 60  0000 C CNN
F 1 "eeprom_93C46" H 4125 5000 60  0000 C CNN
F 2 "Package_SO:SOIC-8_3.9x4.9mm_P1.27mm" H 4025 5150 60  0001 C CNN
F 3 "" H 4025 5150 60  0000 C CNN
F 4 " AT93C46DN-SH-T" H 4125 5350 50  0001 C CNN "PN"
	1    4125 5350
	1    0    0    -1  
$EndComp
$Comp
L sjtag-rescue:Earth #PWR0101
U 1 1
P 4725 5725
F 0 "#PWR0101" H 4725 5475 50  0001 C CNN
F 1 "Earth" H 4725 5575 50  0001 C CNN
F 2 "" H 4725 5725 50  0000 C CNN
F 3 "" H 4725 5725 50  0000 C CNN
	1    4725 5725
	1    0    0    -1  
$EndComp
Wire Wire Line
	4400 5575 4725 5575
Wire Wire Line
	4725 5575 4725 5725
Wire Wire Line
	4400 5350 4725 5350
Wire Wire Line
	4725 5350 4725 4825
Wire Wire Line
	4725 4825 4650 4825
Text Label 4650 4825 0    40   ~ 0
3.3V
Wire Wire Line
	3875 5350 3075 5350
Wire Wire Line
	3875 5425 3375 5425
Wire Wire Line
	4725 5350 5175 5350
Wire Wire Line
	5175 5350 5175 5400
Connection ~ 4725 5350
Wire Wire Line
	5175 5600 5175 5700
$Comp
L sjtag-rescue:Earth #PWR0102
U 1 1
P 5175 5700
F 0 "#PWR0102" H 5175 5450 50  0001 C CNN
F 1 "Earth" H 5175 5550 50  0001 C CNN
F 2 "" H 5175 5700 50  0000 C CNN
F 3 "" H 5175 5700 50  0000 C CNN
	1    5175 5700
	1    0    0    -1  
$EndComp
Wire Wire Line
	4400 5500 4725 5500
Text Label 4725 5500 2    40   ~ 0
3.3V
Wire Wire Line
	3175 5800 2950 5800
Wire Wire Line
	2950 5800 2950 5500
Wire Wire Line
	2800 5500 2950 5500
Connection ~ 2950 5500
Wire Wire Line
	2950 5500 3875 5500
Wire Wire Line
	3075 5200 3075 5350
Connection ~ 3075 5350
Wire Wire Line
	3075 5350 2800 5350
Wire Wire Line
	3375 5200 3375 5425
Connection ~ 3375 5425
Wire Wire Line
	3375 5425 2800 5425
Wire Wire Line
	3675 5200 3675 5575
Wire Wire Line
	3675 5575 3875 5575
Wire Wire Line
	3675 5575 3675 5800
Wire Wire Line
	3675 5800 3375 5800
Connection ~ 3675 5575
Wire Wire Line
	8425 5200 8425 5300
Wire Wire Line
	8425 5200 8950 5200
$EndSCHEMATC
